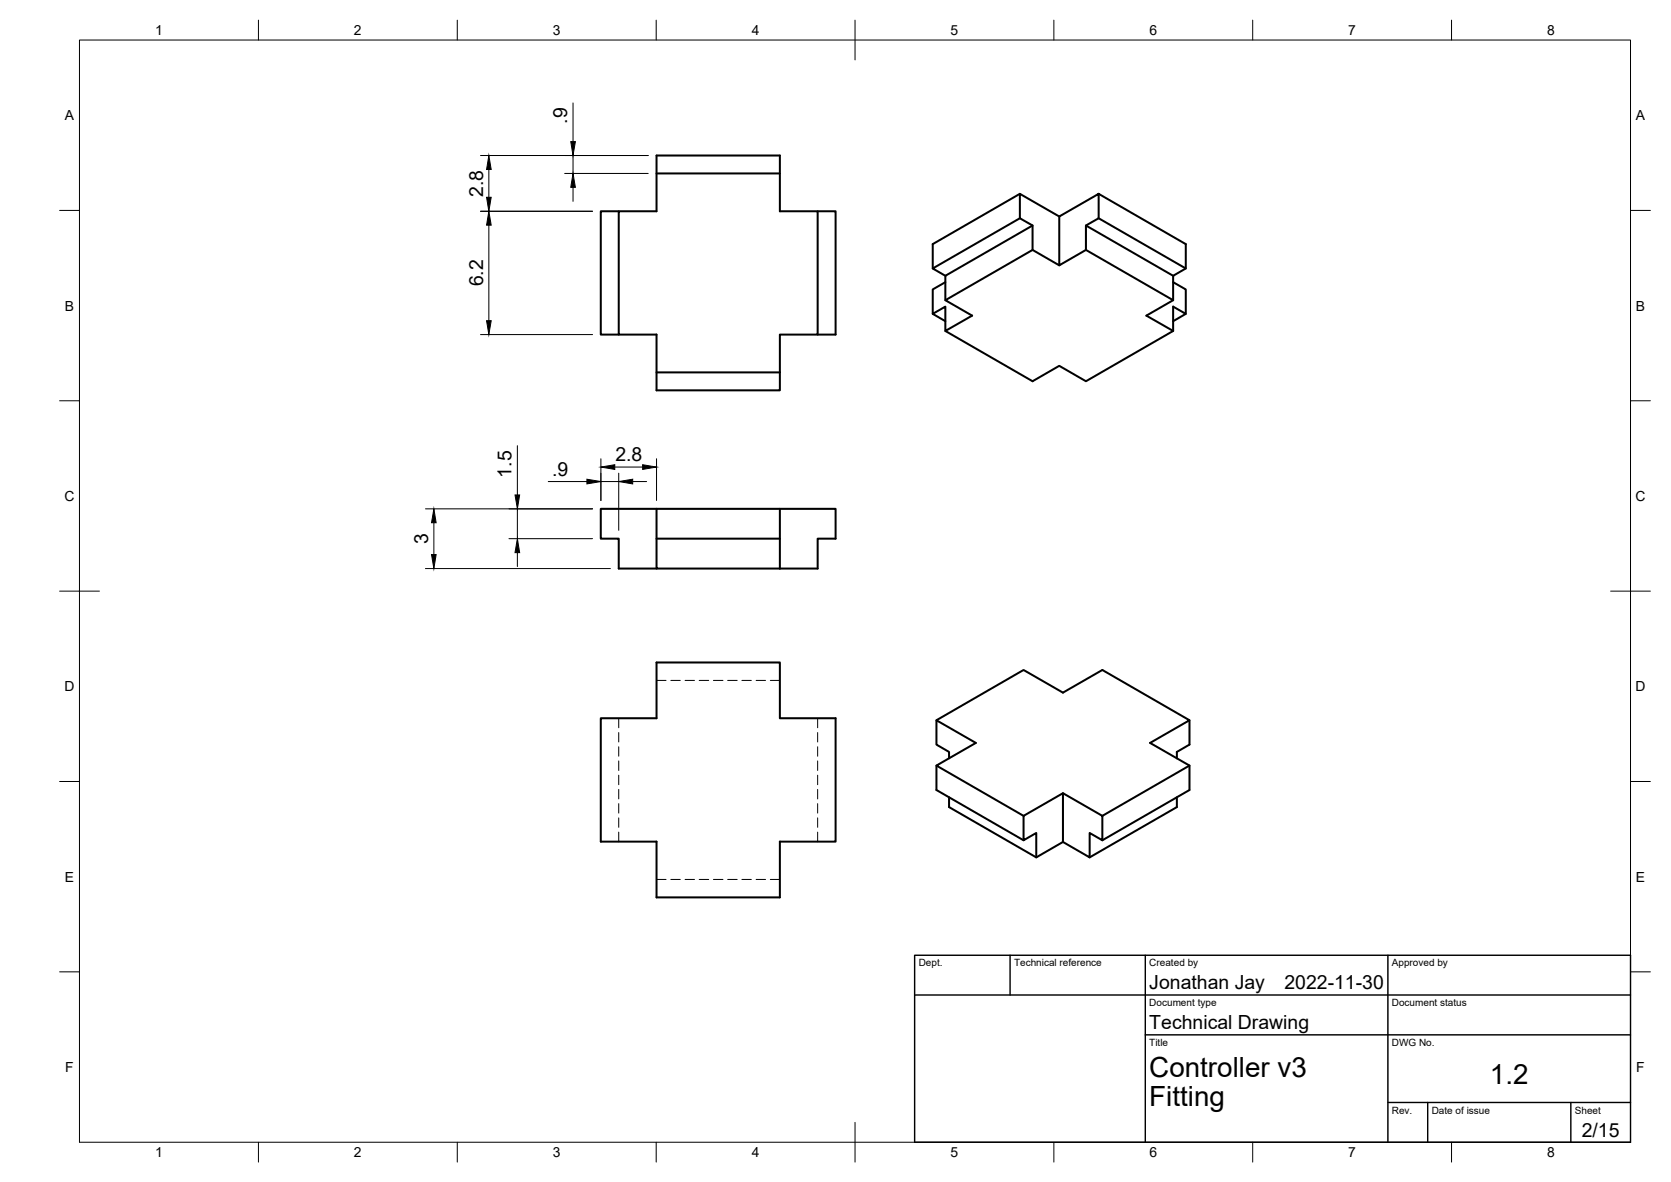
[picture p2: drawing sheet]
<svg xmlns="http://www.w3.org/2000/svg" width="420mm" height="297mm" viewBox="0 0 420 297" stroke-linecap="round" stroke-linejoin="round" font-family="sans-serif">
<!-- layer: Visible -->
<g fill="none" stroke="#000" stroke-width=".51">
<path d="M165.1 39.1h31v14h9.5v31h-9.5v14h-31v-14h-9.5v-31h9.5zM155.6 53.1h-4.5v31h4.5M165.1 43.6h31M205.6 53.1h4.5v31h-4.5M256.4 54.8l-21.9 12.7 3.2 1.8M256.4 48.7l-21.9 12.6v6.2M259.6 56.7l-21.9 12.6v6.1M266.3 54.4l9.9-5.7v6.1l-3.2 1.9v6.1l-6.7 3.9zM266.3 54.4l-9.9-5.7v6.1l3.2 1.9v6.1M273 56.7l22 12.6M276.2 48.7l22 12.6v6.2l-3.2 1.8v6.1l-6.8 3.9 6.8 3.9-22 12.6-6.7-3.9-6.7 3.9-21.9-12.6M276.2 54.8l22 12.7"/>
<path d="M234.5 78.9l3.2 1.8M266.3 66.7l-6.7-3.9-21.9 12.6 6.7 3.9-6.7 3.9v-6.1l-3.2 1.8v-6.2l3.2-1.8M273 62.8l22 12.6M295 70.9l3.2 1.8v6.2M165.1 93.6h31M295 80.7l3.2-1.8-3.2-1.8v6.1M165.1 127.9v15h31M165.1 127.9h-14v7.5h4.5v7.5h9.5M165.1 135.4h31M165.1 127.9h31M196.1 127.9v15M196.1 127.9h14v7.5h-4.5v7.5h-9.5"/>
<path d="M151.1 180.5h14v-14h31v14h14v31h-14v14h-31v-14h-14zM235.5 181l21.9-12.6 9.9 5.7 9.9-5.7 21.9 12.6-9.9 5.7 9.9 5.7v6.1l-21.9 12.7M235.5 192.4v6.1l21.9 12.7M238.6 190.6v-1.6l-3.1-1.9v-6.1l9.9 5.7-9.9 5.7 21.9 12.6M267.3 199.3l9.9 5.7v6.2l-3.2-1.9v6.2l-6.7-3.9zM267.3 199.3l-9.9 5.7v6.2l3.2-1.9v6.2M299.1 181v6.1l-3.2 1.9v1.6M299.1 192.4l-21.9 12.6M238.6 200.4v2.4l22 12.7 6.7-3.9M295.9 200.4v2.4l-21.9 12.7"/>
</g>
<!-- layer: Hidden -->
<g fill="none" stroke="#000" stroke-width=".25">
<path d="M165.1 171h2.4M168.7 171h2.3M172.3 171h2.3M175.8 171h2.4M179.4 171h2.4M183 171h2.4M186.5 171h2.4M190.1 171h2.4M193.7 171h2.4M155.6 180.5v2.4M155.6 184.1v2.4M155.6 187.7v2.3"/>
<path d="M155.6 191.2v2.4M155.6 194.8v2.4M155.6 198.4v2.4M205.6 180.5v2.4M205.6 184.1v2.4M205.6 187.7v2.3M205.6 191.2v2.4M205.6 194.8v2.4M205.6 198.4v2.4M155.6 202v2.3M155.6 205.5v2.4M155.6 209.1v2.4"/>
<path d="M205.6 202v2.3M205.6 205.5v2.4M205.6 209.1v2.4M165.1 221h2.4M168.7 221h2.3M172.3 221h2.3M175.8 221h2.4M179.4 221h2.4M183 221h2.4M186.5 221h2.4M190.1 221h2.4M193.7 221h2.4"/>
</g>
<!-- layer: BORDER -->
<g fill="none" stroke="#000" stroke-width=".25">
<path d="M20 10.1h390v276.9h-390zM65 5.1v5M115 5.1v5M165 5.1v5M215 5.1v10M265 5.1v5M315 5.1v5M365 5.1v5M15 52.9h5M410 52.9h5M15 100.7h5M410 100.7h5"/>
<path d="M15 148.6h10M405 148.6h10M15 196.4h5M410 196.4h5M15 244.2h5M410 244.2h5M65 287v5M115 287v5M165 287v5M215 282.1v9.9M265 287v5M315 287v5"/>
<path d="M365 287v5"/>
</g>
<!-- layer: TITLEBLOCK -->
<path d="M230 240.1h180v46.9h-180zM230 250h180M254 240.1v9.9M288 240.1v46.9M349 240.1v46.9M288 260.1h122M349 277.1h61M359 277.1v9.9M395 277.1v9.9" fill="none" stroke="#000" stroke-width=".36"/>
<!-- layer: FD_Dimensions -->
<g fill="none" stroke="#000" stroke-width=".25">
<path d="M120.8 39.1h42.2M144.1 25.9v9.7M144.1 39.1v4.5M120.8 53.1h28.2M122.9 42.6v7M122.9 56.6v24M142 43.6h21M144.1 47.1v3.5M120.8 84.1h28.2M130.1 112v12.4M151.1 115.3v10.5M154.6 117.4h7"/>
<path d="M155.6 118.9v14.4M165.1 115.3v10.5M107 127.9h42M109.1 131.4v8M128 135.4h21M130.1 127.9v7.5M130.1 138.9v3.5M137.9 121h9.7M151.1 121h4.5M159.1 121h3.5M107 142.9h46.5"/>
</g>
<g fill="#000" stroke="#000" stroke-width=".25">
<path d="M143.5 35.6h1.2l-.6 3.5zM122.9 53.1l.6 3.5h-1.2zM122.9 39.1l.6 3.5h-1.2zM122.3 49.6h1.2l-.6 3.5zM144.1 43.6l.6 3.5h-1.2zM122.3 80.6h1.2l-.6 3.5zM151.1 117.4l3.5-.6v1.2zM161.6 116.8l3.5 .6-3.5 .6zM108.5 139.4h1.2l-.6 3.5zM109.1 127.9l.6 3.5h-1.2zM130.1 135.4l.6 3.5h-1.2zM129.5 124.4h1.2l-.6 3.5z"/>
<path d="M147.6 120.4l3.5 .6-3.5 .6zM155.6 121l3.5-.6v1.2z"/>
</g>
<g font-size="7">
<text x="289" y="270.6">Controller v3</text>
<text x="374.6" y="272.3">1.2</text>
<text x="289" y="278.1">Fitting</text>
</g>
<g font-size="4.9">
<text x="142.6" y="31.1" transform="rotate(-90 142.6 31.1)">.9</text>
<text x="121.5" y="49.5" transform="rotate(-90 121.5 49.5)">2.8</text>
<text x="121.5" y="72" transform="rotate(-90 121.5 72)">6.2</text>
<text x="138.8" y="119.6">.9</text>
<text x="154.7" y="115.9">2.8</text>
<text x="128.6" y="120" transform="rotate(-90 128.6 120)">1.5</text>
<text x="107.6" y="136.7" transform="rotate(-90 107.6 136.7)">3</text>
<text x="289" y="248.5">Jonathan Jay</text>
<text x="323" y="248.5">2022-11-30</text>
<text x="289" y="258.6">Technical Drawing</text>
<text x="397.7" y="285.7">2/15</text>
</g>
<g font-size="3.5">
<text x="39" y="8.8">1</text>
<text x="89" y="8.8">2</text>
<text x="139" y="8.8">3</text>
<text x="189" y="8.8">4</text>
<text x="239" y="8.8">5</text>
<text x="289" y="8.8">6</text>
<text x="339" y="8.8">7</text>
<text x="389" y="8.8">8</text>
<text x="16.3" y="30.2">A</text>
<text x="411.3" y="30.2">A</text>
<text x="16.3" y="78">B</text>
<text x="411.3" y="78">B</text>
<text x="16.2" y="125.9">C</text>
<text x="411.2" y="125.9">C</text>
<text x="16.2" y="173.7">D</text>
<text x="411.2" y="173.7">D</text>
<text x="16.3" y="221.6">E</text>
<text x="411.3" y="221.6">E</text>
<text x="16.4" y="269.4">F</text>
<text x="411.4" y="269.4">F</text>
<text x="39" y="290.8">1</text>
<text x="89" y="290.8">2</text>
<text x="139" y="290.8">3</text>
<text x="189" y="290.8">4</text>
<text x="239" y="290.8">5</text>
<text x="289" y="290.8">6</text>
<text x="339" y="290.8">7</text>
<text x="389" y="290.8">8</text>
</g>
<g font-size="2.5">
<text x="231" y="242.9">Dept.</text>
<text x="255" y="242.9">Technical reference</text>
<text x="289" y="242.9">Created by</text>
<text x="350" y="242.9">Approved by</text>
<text x="289" y="252.8">Document type</text>
<text x="350" y="252.8">Document status</text>
<text x="289" y="262.9">Title</text>
<text x="350" y="262.9">DWG No.</text>
<text x="350" y="279.9">Rev.</text>
<text x="360" y="279.9">Date of issue</text>
<text x="396" y="279.9">Sheet</text>
</g>
</svg>
